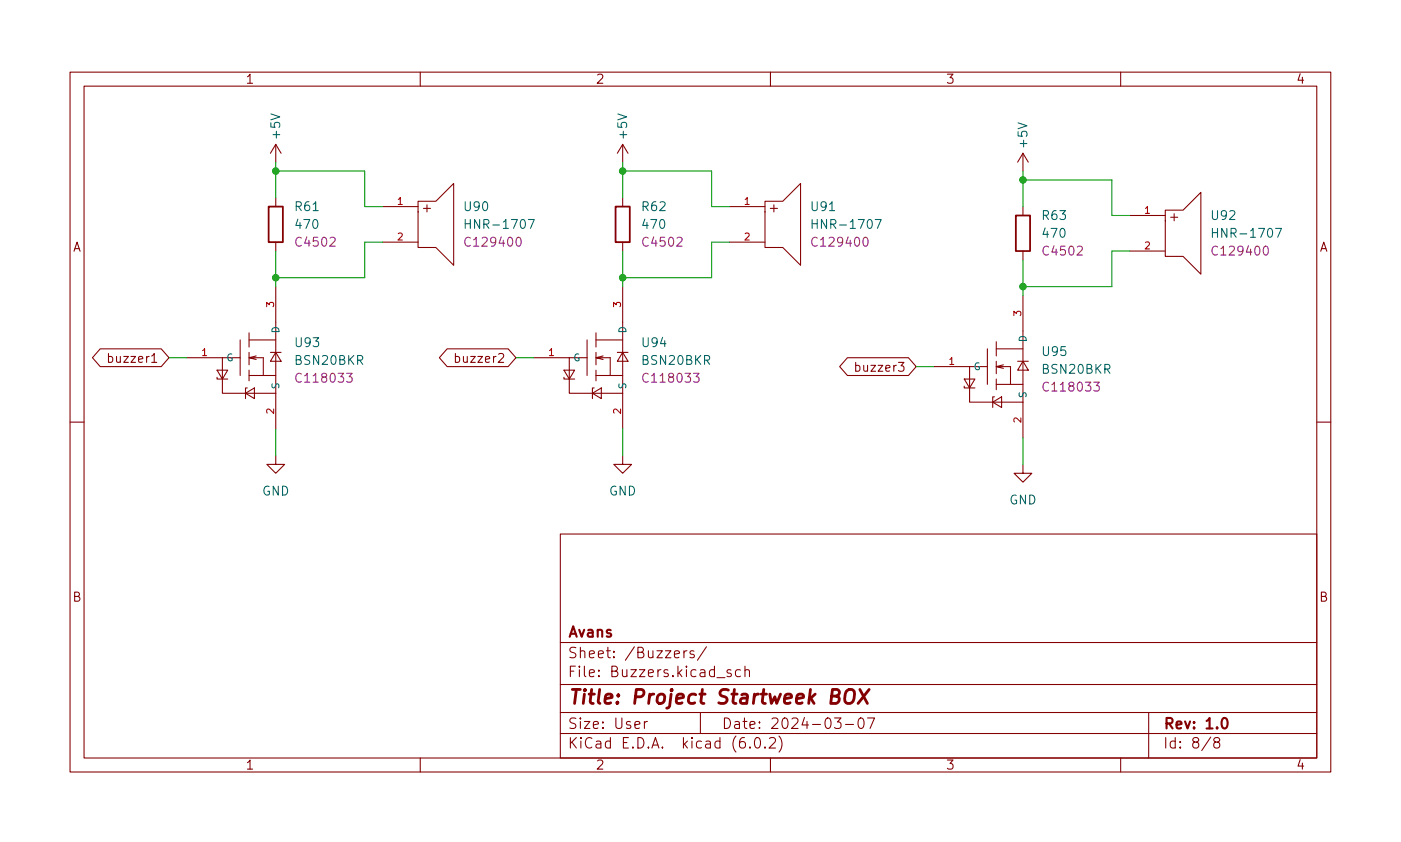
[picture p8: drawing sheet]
<svg xmlns="http://www.w3.org/2000/svg" width="200mm" height="120mm" viewBox="0 0 200 120" stroke-linecap="round" stroke-linejoin="round" font-family="sans-serif">
<g fill="none" stroke="#840000" stroke-width=".15">
<path d="M10 10.3h180v100h-180zM12 12.3h176v96h-176zM60 10.3v2M110 10.3v2M160 10.3v2M39.4 20.6v2.6M39.4 28.2v1.3M39.4 34.6v1.3M39.4 20.6l-.8 1.3M39.4 20.6l.7 1.3M54.6 29.5h5.1M54.6 34.6h5.1"/>
<path d="M59.7 28.8h2.5l2.6-2.6v11.7l-2.6-2.5h-2.5zM60.5 29.8h1M61 29.3v1M88.9 20.6v2.6M88.9 28.2v1.3M88.9 34.6v1.3M88.9 20.6l-.8 1.3M88.9 20.6l.8 1.3M104.1 29.5h5.1M104.1 34.6h5.1M109.2 28.8h2.6l2.5-2.6v11.7l-2.5-2.5h-2.6zM110 29.8h1"/>
<path d="M110.5 29.3v1M146 21.9v2.5M146 29.5v1.3M146 35.9v1.2M146 21.9l-.7 1.3M146 21.9l.8 1.3M161.3 30.8h5.1M161.3 35.9h5.1M166.4 30h2.5l2.5-2.5v11.7l-2.5-2.6h-2.5zM167.1 31h1M167.6 30.5v1M14.3 49.8h8.7l1.1 1.3-1.1 1.3h-8.7l-1.1-1.3z"/>
<path d="M15.5 51l.4-.1 .2 .3v.3l-.1 .2h-.5M15.5 50.5v1.3M26.7 51.1h7.6M31 53.9v.3h1.5M31 52.9h1.5l-.8 1.3zM31.7 51.1v5.1h7.7M34.3 48.6v5M35.1 56.2l1.2-.8v1.5zM35.3 55.4h-.2v1.5M35.6 53.6h3.8M35.6 47.6v2M35.6 50.3v1.8"/>
<path d="M35.6 52.9v1.5M35.6 48.6h3.8M36.6 51.4l-1-.3h2v2.5M36.6 50.9l-1 .2M38.6 50.3h1.5M39.4 50.3l.7 1.3h-1.5zM39.4 40.9v20.4M63.8 49.8h8.7l1.2 1.3-1.2 1.3h-8.7l-1.1-1.3zM65 51l.4-.1 .2 .3v.3l-.1 .2h-.5M65 50.5v1.3M76.2 51.1h7.6M80.5 53.9v.3h1.5"/>
<path d="M80.5 52.9h1.5l-.7 1.3zM81.3 51.1v5.1h7.6M83.8 48.6v5M84.6 56.2l1.3-.8v1.5zM84.8 55.4h-.2v1.5M85.1 53.6h3.8M85.1 48.6h3.8M85.1 47.6v2M85.1 50.3v1.8M85.1 52.9v1.5M86.1 51.4l-1-.3h2v2.5M86.1 50.9l-1 .2"/>
<path d="M88.1 50.3h1.6M88.9 50.3l.8 1.3h-1.6zM88.9 40.9v20.4M121 51.1h8.7l1.1 1.3-1.1 1.2h-8.7l-1.1-1.2zM122.2 52.3l.3-.1 .3 .2v.4l-.1 .2h-.5M122.2 51.8v1.2M133.3 52.4h7.7M137.7 55.2v.2h1.5M137.7 54.2h1.5l-.8 1.2zM138.4 52.4v5.1h7.6M141 49.8v5.1M141.7 57.5l1.3-.8v1.5z"/>
<path d="M142 56.7h-.3v1.5M142.2 54.9h3.8M142.2 48.8v2.1M142.2 51.6v1.8M142.2 54.2v1.5M142.2 49.8h3.8M143.3 52.6l-1.1-.2h2.1v2.5M143.3 52.1l-1.1 .3M145.3 51.6h1.5M146 51.6l.8 1.3h-1.5zM146 42.2v20.3M10 60.3h2"/>
<path d="M39.4 65.1v1.2h1.2l-1.2 1.3-1.3-1.3h1.3M80 76.3h108v32h-108zM88.9 65.1v1.2h1.3l-1.3 1.3-1.3-1.3h1.3M146 66.3v1.3h1.3l-1.3 1.3-1.2-1.3h1.2M188 60.3h2M80 97.8h108M80 91.8h108M97.6 93v1M98.1 93h-.3l-.2 .3M99.1 93h-.4l-.2 .2 .1 .2 .5 .1v.4h-.6M100.9 92.4l-1.3 1.9M104.4 95.7h-.4l-.2 .2 .1 .2 .5 .1v.4l-.2 .1-.4-.1"/>
<path d="M105.7 95.7h-.4l-.3 .3v.4l.1 .2 .2 .1 .4-.1M106.4 95.8a.37 .37 0 0 1 .6 .1v.8M106.4 95.2v1.5M60 108.3v2M80 104.8h108M80 101.8h108M92 103.1v1M92.4 103.1h-.3l-.1 .3M100 101.8v3M107.1 106.7v.2M107.9 105.4a.36 .36 0 0 1 .6 .3 .77 .77 0 0 1-.4 1.2 1 1 0 0 1-.2-1.5zM109.2 106.7l.1 .1-.1 .1v-.2v.2"/>
<path d="M109.9 105.5l.2-.1h.5a.41 .41 0 0 1 0 .6l-.8 .9h.9M110 108.3v2M111.2 105.2a1.72 1.72 0 0 1 0 2.2M119.1 102.6h1l-.5 .5a.41 .41 0 0 1 .5 .3v.4l-.2 .2-.5 .1-.3-.2M120.7 103.5h1.2M122.7 102.6a.36 .36 0 0 1 .6 .3 .77 .77 0 0 1-.4 1.2 1 1 0 0 1-.2-1.5zM123.9 102.6h1l-.7 1.5M160 108.3v2M164 101.8v6.5M172.9 105.3l-1.3 1.9M173.6 106l-.3-.3 .1-.2 .2-.1h.4l.1 .3v.2l-.7 .2-.1 .2v.3l.3 .3h.3l.2-.3v-.4l-.2-.2"/>
</g>
<path d="M174.6 102.7a.36 .36 0 0 1 .3-.1 .36 .36 0 0 1 .3 .3 .77 .77 0 0 1-.4 1.2 .91 .91 0 0 1-.2-1.4z" fill="none" stroke="#840000" stroke-width=".3"/>
<path d="M120.8 98.8a.69 .69 0 0 1 1.2 0 1.47 1.47 0 0 1-.6 1.7l-.6-.1a1.5 1.5 0 0 1 0-1.6zM122.8 98.5l1 2M124.1 98.5l-1.6 2" fill="none" stroke="#840000" stroke-width=".4"/>
<path d="M38.4 29.5h2v5.1h-2zM87.9 29.5h2v5.1h-2zM145 30.8h2.1v5.1h-2.1z" fill="none" stroke="#840000" stroke-width=".25"/>
<path d="M66.4 31.4v1.2M66.4 32h.7M75.4 31.4h.9l-.6 1.2M116 32h.7M116 31.4v1.2M125 31.4h.8l-.5 1.2M173.1 32.6v1.3M173.1 33.2h.7M182.1 32.6h.9l-.6 1.3" fill="none" stroke="#006464" stroke-width=".15"/>
<g fill="none" stroke="#009600" stroke-width=".15">
<path d="M39.4 23.2v5M39.4 35.9v5M39.4 24.4h12.7v5.1h2.5M54.6 34.6h-2.5v5.1h-12.7M88.9 23.2v5M88.9 35.9v5M88.9 24.4h12.7v5.1h2.5M104.1 34.6h-2.5v5.1h-12.7M146 24.4v5.1M146 37.1v5.1M146 25.7h12.7v5.1h2.6M161.3 35.9h-2.6v5h-12.7"/>
<path d="M24.1 51.1h2.6M73.7 51.1h2.5M130.8 52.4h2.5M39.4 61.3v3.8M88.9 61.3v3.8M146 62.5v3.8"/>
</g>
<g fill="#009600" stroke="#009600" stroke-width=".15">
<circle cx="39.4" cy="39.7" r=".46"/>
<circle cx="88.9" cy="24.4" r=".46"/>
<circle cx="88.9" cy="39.7" r=".46"/>
<circle cx="39.4" cy="24.4" r=".46"/>
<circle cx="146" cy="40.9" r=".46"/>
<circle cx="146" cy="25.7" r=".46"/>
</g>
<text font-size="2.8" fill="#840000" x="81" y="100.6">Title: Project Startweek BOX</text>
<g font-size="2.1" fill="#840000">
<text x="81" y="94">Sheet: /Buzzers/</text>
<text x="81" y="91">Avans</text>
<text x="81" y="96.7">File: Buzzers.kicad_sch</text>
<text x="81" y="106.9">KiCad E.D.A. kicad (6.0.2)</text>
<text x="81" y="104.1">Size: User</text>
<text x="103" y="104.1">Date: 2024-03-07</text>
<text x="166" y="104.1">Rev: 1.0</text>
<text x="166" y="106.9">Id: 8/8</text>
</g>
<g font-size="1.8" fill="#840000">
<text x="35" y="12">1</text>
<text x="85" y="12">2</text>
<text x="135" y="12">3</text>
<text x="185" y="12">4</text>
<text x="10.3" y="36">A</text>
<text x="188.3" y="36">A</text>
<text x="16.1" y="51.8">buzzer1</text>
<text x="65.6" y="51.8">buzzer2</text>
<text x="122.8" y="53.1">buzzer3</text>
<text x="10.3" y="86">B</text>
<text x="188.3" y="86">B</text>
<text x="35" y="109.9">1</text>
<text x="85" y="109.9">2</text>
<text x="135" y="109.9">3</text>
<text x="185" y="109.9">4</text>
</g>
<g font-size="1.8" fill="#006464">
<text x="40" y="19.7" transform="rotate(-90 40 19.7)">+5V</text>
<text x="89.5" y="19.7" transform="rotate(-90 89.5 19.7)">+5V</text>
<text x="146.7" y="21" transform="rotate(-90 146.7 21)">+5V</text>
<text x="42.2" y="30.2">R61</text>
<text x="42.3" y="32.7">470</text>
<text x="66.4" y="30.2">U90</text>
<text x="67.1" y="32.7">HNR-1707</text>
<text x="91.7" y="30.2">R62</text>
<text x="91.9" y="32.7">470</text>
<text x="115.9" y="30.2">U91</text>
<text x="116.6" y="32.7">HNR-1707</text>
<text x="148.9" y="31.4">R63</text>
<text x="149" y="34">470</text>
<text x="173.1" y="31.4">U92</text>
<text x="173.8" y="34">HNR-1707</text>
<text x="42.2" y="49.6">U93</text>
<text x="42.2" y="52.1">BSN20BKR</text>
<text x="91.8" y="49.6">U94</text>
<text x="91.8" y="52.1">BSN20BKR</text>
<text x="148.9" y="50.9">U95</text>
<text x="148.9" y="53.4">BSN20BKR</text>
<text x="37.4" y="70.8">GND</text>
<text x="86.9" y="70.8">GND</text>
<text x="144.1" y="72.1">GND</text>
</g>
<g font-size="1.8" fill="#840084">
<text x="42.4" y="35.2">C4502</text>
<text x="66.8" y="35.2">C129400</text>
<text x="92" y="35.2">C4502</text>
<text x="116.3" y="35.2">C129400</text>
<text x="149.1" y="36.5">C4502</text>
<text x="173.5" y="36.5">C129400</text>
<text x="42.7" y="54.7">C118033</text>
<text x="92.2" y="54.7">C118033</text>
<text x="149.3" y="55.9">C118033</text>
</g>
<g font-size="1.4" fill="#a90000">
<text x="56.8" y="29.3">1</text>
<text x="106.3" y="29.3">1</text>
<text x="56.8" y="34.3">2</text>
<text x="106.3" y="34.3">2</text>
<text x="163.4" y="30.5">1</text>
<text x="163.4" y="35.6">2</text>
<text x="39.1" y="43.9" transform="rotate(-90 39.1 43.9)">3</text>
<text x="88.6" y="43.9" transform="rotate(-90 88.6 43.9)">3</text>
<text x="145.8" y="45.1" transform="rotate(-90 145.8 45.1)">3</text>
<text x="28.8" y="50.9">1</text>
<text x="78.4" y="50.9">1</text>
<text x="135.5" y="52.1">1</text>
<text x="39.1" y="59.1" transform="rotate(-90 39.1 59.1)">2</text>
<text x="88.6" y="59.1" transform="rotate(-90 88.6 59.1)">2</text>
<text x="145.8" y="60.4" transform="rotate(-90 145.8 60.4)">2</text>
</g>
<g font-size="1.4" fill="#006464">
<text x="39.9" y="47.5" transform="rotate(-90 39.9 47.5)">D</text>
<text x="89.4" y="47.5" transform="rotate(-90 89.4 47.5)">D</text>
<text x="32.3" y="51.6">G</text>
<text x="81.8" y="51.6">G</text>
<text x="138.9" y="52.9">G</text>
<text x="146.6" y="48.8" transform="rotate(-90 146.6 48.8)">D</text>
<text x="39.9" y="55.7" transform="rotate(-90 39.9 55.7)">S</text>
<text x="89.4" y="55.7" transform="rotate(-90 89.4 55.7)">S</text>
<text x="146.6" y="56.9" transform="rotate(-90 146.6 56.9)">S</text>
</g>
</svg>
